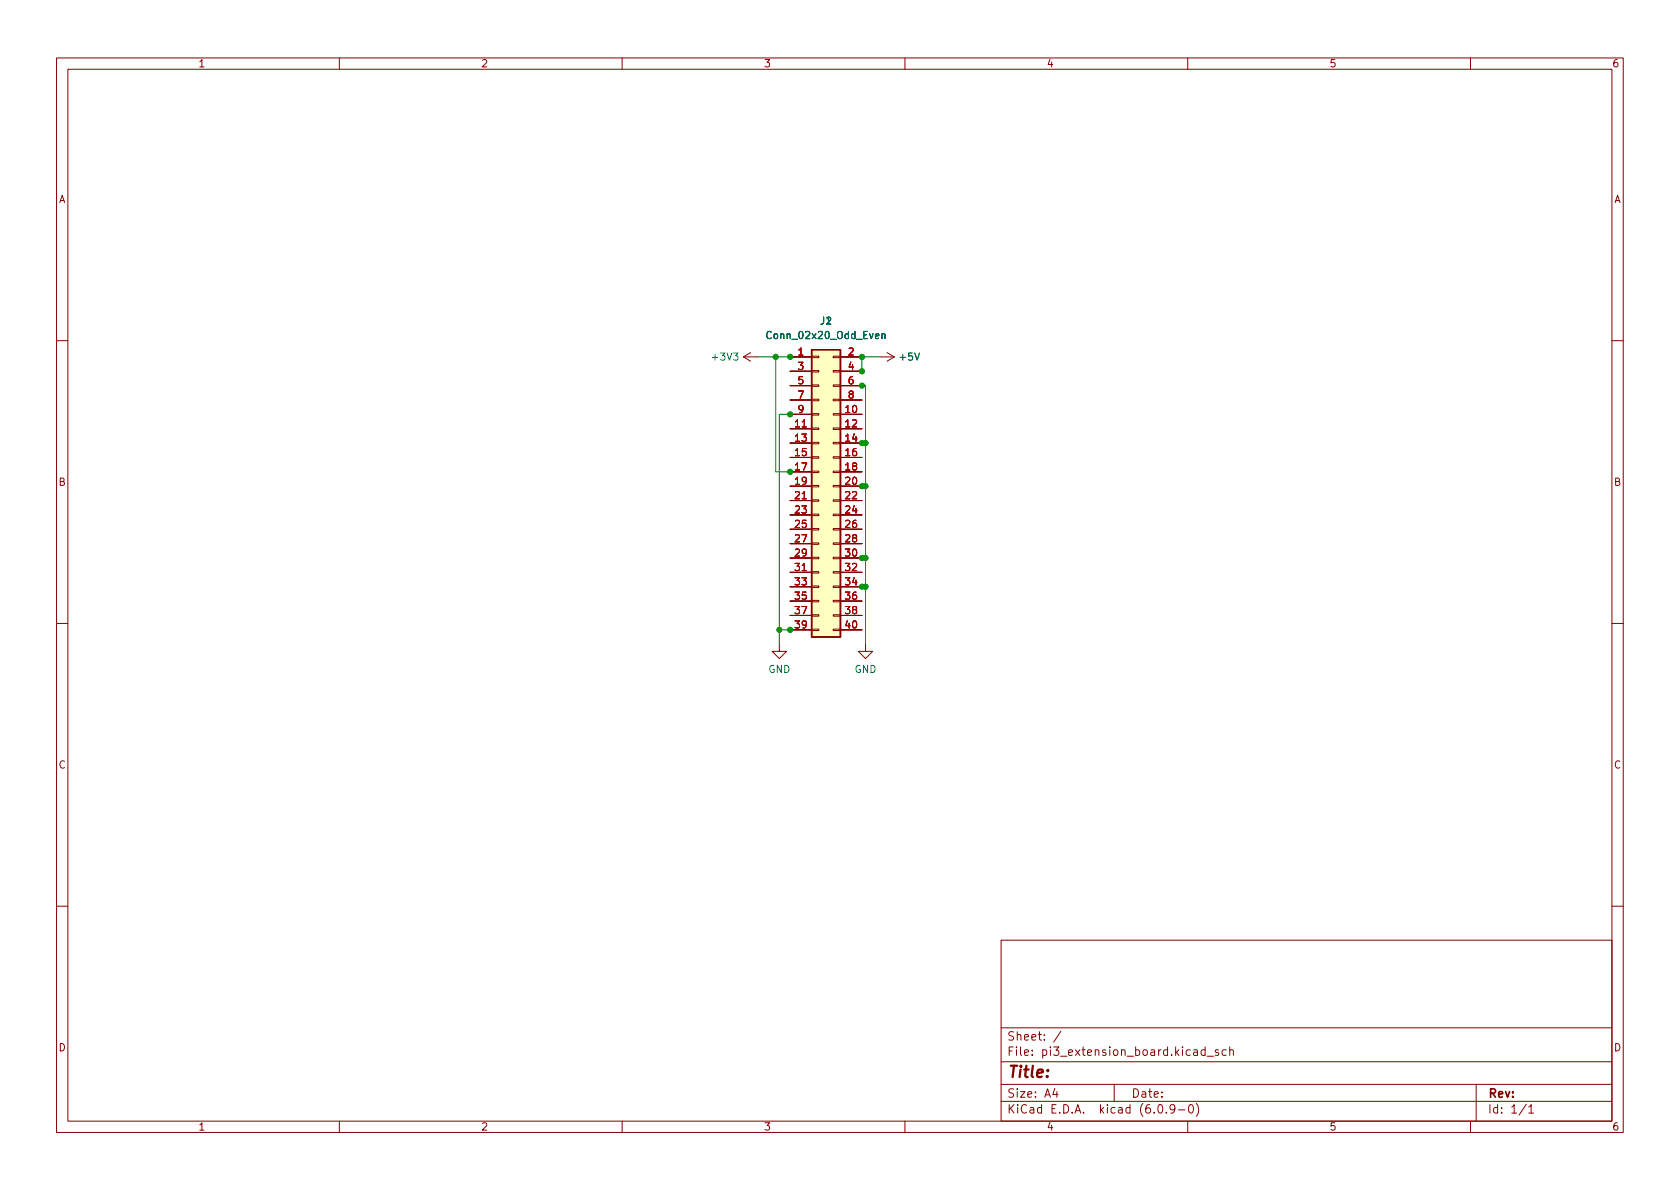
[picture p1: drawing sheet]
<svg xmlns="http://www.w3.org/2000/svg" width="297mm" height="210mm" viewBox="0 0 297 210" stroke-linecap="round" stroke-linejoin="round" font-family="sans-serif">
<g fill="none" stroke="#840000" stroke-width=".18">
<path d="M10 10.2h277v190.1h-277zM12 12.2h273v186.1h-273zM60 10.2v2M110 10.2v2M160 10.2v2M210 10.2v2M260 10.2v2M10 60.2h2M131.4 63.1l1.3 .8M131.4 63.1h2.6M132.7 62.4l-1.3 .7M139.7 63.1h3.8"/>
<path d="M139.7 73.3h3.8M139.7 75.8h3.8M139.7 78.4h3.8M139.7 65.7h3.8M139.7 68.2h3.8M139.7 70.7h3.8M143.5 78.2h1.3v.3h-1.3zM143.5 75.7h1.3v.2h-1.3zM143.5 73.1h1.3v.3h-1.3zM143.5 70.6h1.3v.3h-1.3zM143.5 68.1h1.3v.2h-1.3zM143.5 65.5h1.3v.3h-1.3z"/>
<path d="M143.5 63h1.3v.2h-1.3zM147.3 78.2h1.3v.3h-1.3zM147.3 75.7h1.3v.2h-1.3zM147.3 73.1h1.3v.3h-1.3zM147.3 70.6h1.3v.3h-1.3zM147.3 68.1h1.3v.2h-1.3zM147.3 65.5h1.3v.3h-1.3zM147.3 63h1.3v.2h-1.3zM148.6 63.1h3.8M148.6 73.3h3.8M148.6 75.8h3.8M148.6 78.4h3.8"/>
<path d="M148.6 65.7h3.8M148.6 68.2h3.8M148.6 70.7h3.8M155.6 63.1h2.5M156.8 62.4l1.3 .7M158.1 63.1l-1.3 .8M285 60.2h2M139.7 80.9h3.8M139.7 83.4h3.8M139.7 86h3.8M139.7 88.5h3.8M139.7 91.1h3.8"/>
<path d="M139.7 93.6h3.8M139.7 96.1h3.8M139.7 98.7h3.8M143.5 98.5h1.3v.3h-1.3zM143.5 96h1.3v.3h-1.3zM143.5 93.5h1.3v.2h-1.3zM143.5 90.9h1.3v.3h-1.3zM143.5 88.4h1.3v.2h-1.3zM143.5 85.8h1.3v.3h-1.3zM143.5 83.3h1.3v.3h-1.3zM143.5 80.8h1.3v.2h-1.3zM147.3 98.5h1.3v.3h-1.3z"/>
<path d="M147.3 96h1.3v.3h-1.3zM147.3 93.5h1.3v.2h-1.3zM147.3 90.9h1.3v.3h-1.3zM147.3 88.4h1.3v.2h-1.3zM147.3 85.8h1.3v.3h-1.3zM147.3 83.3h1.3v.3h-1.3zM147.3 80.8h1.3v.2h-1.3zM148.6 80.9h3.8M148.6 83.4h3.8M148.6 86h3.8M148.6 88.5h3.8M148.6 91.1h3.8"/>
<path d="M148.6 93.6h3.8M148.6 96.1h3.8M148.6 98.7h3.8M10 110.2h2M137.8 113.9v1.3h1.3l-1.3 1.3-1.3-1.3h1.3M139.7 101.2h3.8M139.7 103.8h3.8M139.7 106.3h3.8M139.7 108.8h3.8M139.7 111.4h3.8M143.5 111.2h1.3v.3h-1.3zM143.5 108.7h1.3v.3h-1.3z"/>
<path d="M143.5 106.2h1.3v.2h-1.3zM143.5 103.6h1.3v.3h-1.3zM143.5 101.1h1.3v.2h-1.3zM147.3 111.2h1.3v.3h-1.3zM147.3 108.7h1.3v.3h-1.3zM147.3 106.2h1.3v.2h-1.3zM147.3 103.6h1.3v.3h-1.3zM147.3 101.1h1.3v.2h-1.3zM148.6 101.2h3.8M148.6 103.8h3.8M148.6 106.3h3.8M148.6 108.8h3.8"/>
<path d="M148.6 111.4h3.8M153 113.9v1.3h1.3l-1.3 1.3-1.2-1.3h1.2M285 110.2h2M10 160.2h2M177 166.3h108v32h-108zM285 160.2h2M60 198.3v2M110 198.3v2M160 198.3v2M177 194.8h108M177 191.8h108M177 187.8h108"/>
<path d="M177 181.8h108M186.5 192.5l-.4 1h1M186.9 193v1M187.6 182.4l-1.3 1.9M197 191.8v3M204.9 195.4l.2-.1a.81 .81 0 0 1 .6 .7 .81 .81 0 0 1-.3 .8h-.2a.81 .81 0 0 1-.6-.6 .81 .81 0 0 1 .3-.8zM206.2 196.7v.1M207.7 196l-.3 .3h-.3l-.2-.3 .1-.6 .4-.1 .2 .2a.99 .99 0 0 1-.3 1.3h-.3M208.4 196.3h1.1M210 198.3v2M210.4 195.4l.1-.1a.81 .81 0 0 1 .6 .7 .81 .81 0 0 1-.3 .8h-.2a.81 .81 0 0 1-.5-.6 .81 .81 0 0 1 .3-.8zM211.5 195.1a1.72 1.72 0 0 1 0 2.3"/>
<path d="M213.1 185.7l-.5-.1-.2 .3v.4l.1 .3h.6M213.1 185.1v1.5M213.4 186.8h1.2M215.4 185.7l-.3-.1-.2 .2v.3l.5 .1v.4h-.5M216.8 185.7l-.4-.1-.3 .3v.4l.1 .3h.6M217.4 185.8l.2-.2 .4 .1 .1 .9M217.4 185.1v1.5M260 198.3v2M261 191.8v6.5M269.9 195.3l-1.3 1.9M270.3 195.8l.4-.5v1.5M270.3 196.8h.9"/>
</g>
<path d="M143.5 61.8h5.1v50.8h-5.1z" fill="#ffffc2" stroke="#ffffc2" stroke-width=".18"/>
<path d="M143.5 61.8h5.1v50.8h-5.1z" fill="none" stroke="#840000" stroke-width=".25"/>
<path d="M155.9 59.2l.2-.2 .3 .1 .1 .8M155.9 59v.9" fill="none" stroke="#006464" stroke-width=".18"/>
<path d="M134 63.1h5.7M137.2 63.1v20.3h2.5M139.7 73.3h-1.9v40.6M152.4 78.4h.6M152.4 68.2h.6v45.7M155.6 63.1h-3.2v2.6M152.4 86h.6M152.4 98.7h.6M137.8 111.4h1.9M152.4 103.8h.6" fill="none" stroke="#009600" stroke-width=".18"/>
<g fill="#009600" stroke="#009600" stroke-width=".18">
<circle cx="152.4" cy="63.1" r=".46"/>
<circle cx="152.4" cy="65.7" r=".46"/>
<circle cx="139.7" cy="63.1" r=".46"/>
<circle cx="137.2" cy="63.1" r=".46"/>
<circle cx="152.4" cy="78.4" r=".46"/>
<circle cx="139.7" cy="83.4" r=".46"/>
<circle cx="139.7" cy="73.3" r=".46"/>
<circle cx="152.4" cy="68.2" r=".46"/>
<circle cx="153" cy="78.4" r=".46"/>
<circle cx="152.4" cy="86" r=".46"/>
<circle cx="153" cy="86" r=".46"/>
<circle cx="152.4" cy="98.7" r=".46"/>
<circle cx="153" cy="98.7" r=".46"/>
<circle cx="139.7" cy="111.4" r=".46"/>
<circle cx="137.8" cy="111.4" r=".46"/>
<circle cx="152.4" cy="103.8" r=".46"/>
<circle cx="153" cy="103.8" r=".46"/>
</g>
<text font-size="2.8" fill="#840000" x="178" y="190.6">Title:</text>
<g font-size="2.1" fill="#840000">
<text x="178" y="184">Sheet: /</text>
<text x="178" y="186.7">File: pi3_extension_board.kicad_sch</text>
<text x="178" y="196.9">KiCad E.D.A. kicad (6.0.9-0)</text>
<text x="178" y="194.1">Size: A4</text>
<text x="200" y="194.1">Date:</text>
<text x="263" y="194.1">Rev:</text>
<text x="263" y="196.9">Id: 1/1</text>
</g>
<g font-size="1.8" fill="#840000">
<text x="35" y="11.9">1</text>
<text x="85" y="11.9">2</text>
<text x="135" y="11.9">3</text>
<text x="185" y="11.9">4</text>
<text x="235" y="11.9">5</text>
<text x="285" y="11.9">6</text>
<text x="10.3" y="35.9">A</text>
<text x="285.3" y="35.9">A</text>
<text x="10.3" y="85.9">B</text>
<text x="285.3" y="85.9">B</text>
<text x="10.3" y="135.9">C</text>
<text x="285.3" y="135.9">C</text>
<text x="10.3" y="185.9">D</text>
<text x="285.3" y="185.9">D</text>
<text x="35" y="199.9">1</text>
<text x="85" y="199.9">2</text>
<text x="135" y="199.9">3</text>
<text x="185" y="199.9">4</text>
<text x="235" y="199.9">5</text>
<text x="285" y="199.9">6</text>
</g>
<g font-size="1.8" fill="#006464">
<text x="136" y="59.9">Conn_02x20_Odd_Even</text>
<text x="145.1" y="57.4">J1</text>
<text x="126.1" y="63.7">+3V3</text>
<text x="159.2" y="63.7">+5V</text>
<text x="135.8" y="119">GND</text>
<text x="151.1" y="119">GND</text>
</g>
<g font-size="1.8" fill="#a90000">
<text x="141.1" y="62.9">1</text>
<text x="141.1" y="65.4">3</text>
<text x="150" y="62.9">2</text>
<text x="150" y="65.4">4</text>
<text x="141.1" y="67.9">5</text>
<text x="141.1" y="70.5">7</text>
<text x="150" y="67.9">6</text>
<text x="150" y="70.5">8</text>
<text x="140.6" y="75.6">11</text>
<text x="141.1" y="73">9</text>
<text x="149.5" y="73">10</text>
<text x="149.5" y="75.6">12</text>
<text x="140.6" y="78.1">13</text>
<text x="140.6" y="80.6">15</text>
<text x="140.6" y="83.2">17</text>
<text x="149.5" y="78.1">14</text>
<text x="149.5" y="80.6">16</text>
<text x="149.5" y="83.2">18</text>
<text x="140.6" y="85.7">19</text>
<text x="140.6" y="88.3">21</text>
<text x="149.5" y="85.7">20</text>
<text x="149.5" y="88.3">22</text>
<text x="140.6" y="90.8">23</text>
<text x="140.6" y="93.3">25</text>
<text x="140.6" y="95.9">27</text>
<text x="149.5" y="90.8">24</text>
<text x="149.5" y="93.3">26</text>
<text x="149.5" y="95.9">28</text>
<text x="140.6" y="98.4">29</text>
<text x="140.6" y="101">31</text>
<text x="149.5" y="98.4">30</text>
<text x="149.5" y="101">32</text>
<text x="140.6" y="103.5">33</text>
<text x="140.6" y="106">35</text>
<text x="149.5" y="103.5">34</text>
<text x="149.5" y="106">36</text>
<text x="140.6" y="108.6">37</text>
<text x="140.6" y="111.1">39</text>
<text x="149.5" y="108.6">38</text>
<text x="149.5" y="111.1">40</text>
</g>
</svg>
